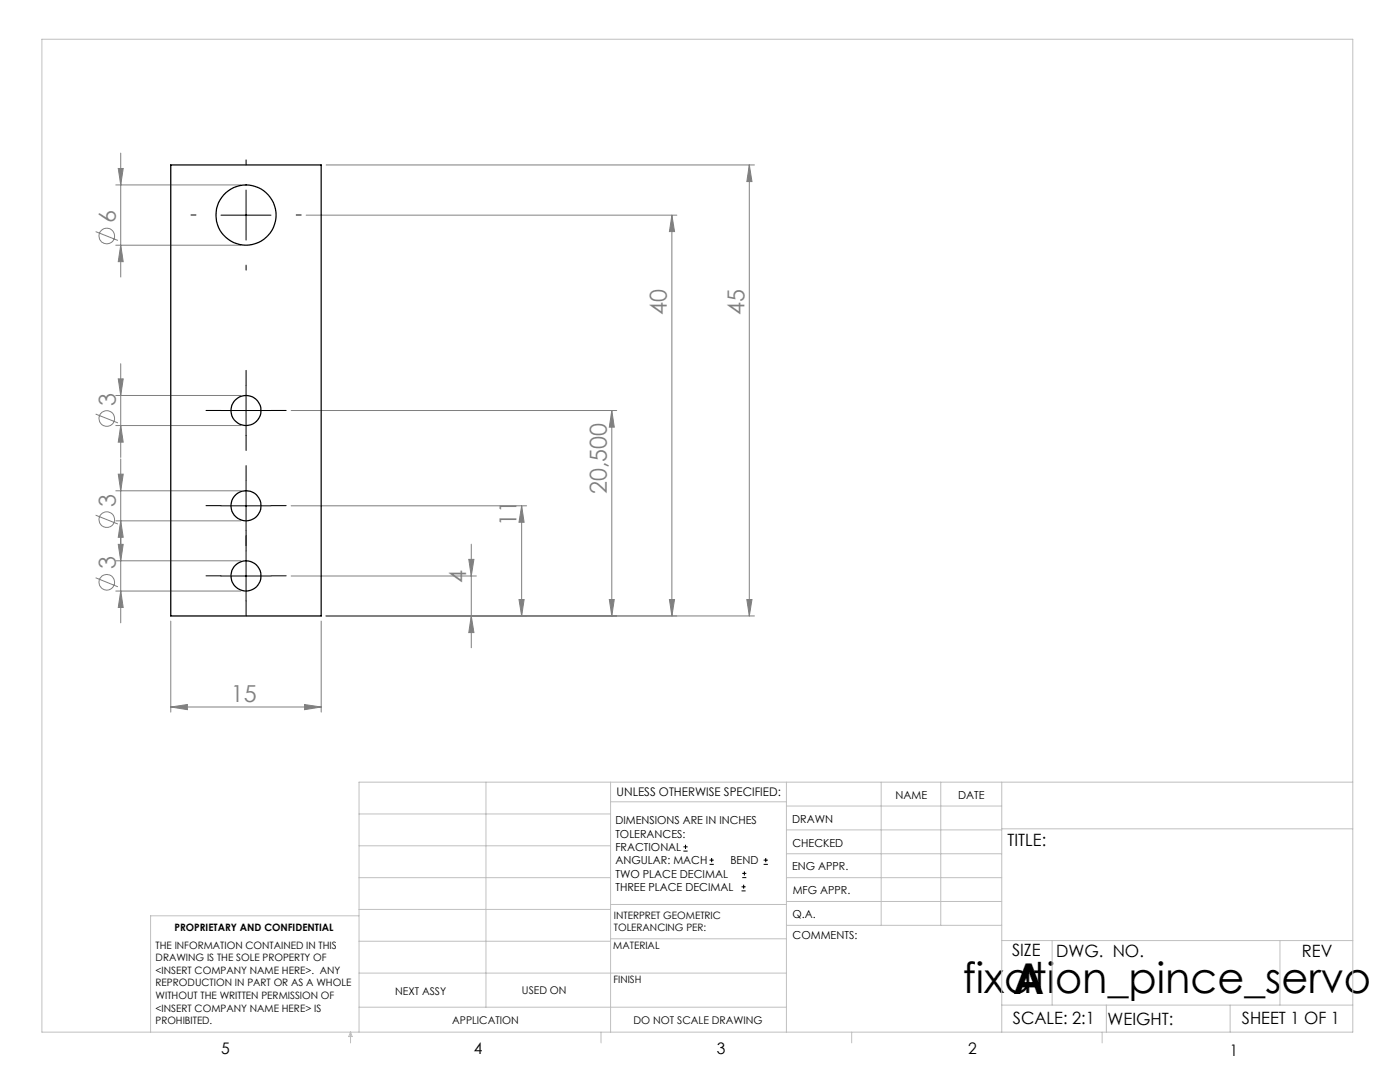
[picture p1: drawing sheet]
<svg xmlns="http://www.w3.org/2000/svg" width="279mm" height="216mm" viewBox="0 0 279 216" stroke-linecap="round" stroke-linejoin="round" font-family="sans-serif">
<g fill="none" stroke="#808080" stroke-width=".2">
<path d="M23.1 36.9h25M23.6 33.6h1l-.5 3.3zM24.1 30.6v24.7M65.1 32.9h85.5M149.5 32.9l.6 3.3h-1.1zM149.5 32.9v90M19.1 46.2l4.4 1.8M23.1 48.9h25M24.1 48.9l.5 3.3h-1zM61.1 42.9h74M134.1 42.9l.5 3.3h-1zM134.1 42.9v80"/>
<path d="M23.1 78.9h25M23.6 75.6h1l-.5 3.3zM24.1 72.6v18.7M19.1 82.6l4.4 1.8M23.1 84.9h25M23.1 97.9h25M23.6 94.6h1l-.5 3.3zM24.1 84.9l.5 3.3h-1zM24.1 91.6v32.7M58.1 81.9h65M122.1 81.9l.5 3.3h-1zM122.1 81.9v41"/>
<path d="M19.1 102.8l4.4 1.8M19.1 115.3l4.4 1.8M23.1 103.9h25M23.1 111.9h25M23.1 117.9h25M23.6 108.6h1l-.5 3.3zM24.1 103.9l.5 3.3h-1zM24.1 117.9l.5 3.3h-1zM58.1 114.9h37M58.1 100.9h47M93.6 111.6h1l-.5 3.3zM94.1 108.6v20.7"/>
<path d="M103.6 119.6h1l-.5 3.3zM104.1 100.9l.5 3.3h-1zM104.1 100.9v22M121.6 119.6h1l-.5 3.3zM133.6 119.6h1l-.5 3.3zM149 119.6h1.1l-.6 3.3zM34.1 123.9v18.2M64.1 123.9v18.2M65.1 122.9h85.5M94.1 122.9l.5 3.3h-1zM34.1 141.1l3.3-.5v1zM34.1 141.1h30"/>
<path d="M60.8 140.6l3.3 .5-3.3 .5z"/>
<circle cx="21.3" cy="47.1" r="1.56"/>
<circle cx="21.3" cy="83.5" r="1.56"/>
<circle cx="21.3" cy="116.2" r="1.56"/>
<circle cx="21.3" cy="103.7" r="1.56"/>
</g>
<g fill="none" stroke="#000" stroke-width=".2">
<path d="M49.1 37.9v10M44.1 42.9h10M49.1 76.9v10M44.1 81.9h10M49.1 95.9v10M44.1 114.9h10M44.1 100.9h10M49.1 109.9v10M136.4 169.8h.8M136.4 169h.8M136.8 168.6v.8M141.6 172.5h.9"/>
<path d="M141.6 171.6h.9M142 171.2v.8M148 177.8h.8M148 177h.8M148.1 175.1h.8M148.1 174.3h.8M148.4 176.5v.8M148.6 173.9v.8M152.4 172.5h.8M152.4 171.6h.8M152.8 171.2v.8"/>
</g>
<g fill="none" stroke="#000" stroke-width=".2" stroke-dasharray="30.5 1.3 1.3 1.3">
<path d="M49.1 32.9v-1M39.1 42.9h-1M49.1 52.9v1M59.1 42.9h1M49.1 76.9v-3M44.1 81.9h-3M49.1 95.9v-3M49.1 86.9v3M54.1 81.9h3M44.1 114.9h-3M44.1 100.9h-3M49.1 109.9v-3"/>
<path d="M49.1 119.9v3M49.1 105.9v3M54.1 114.9h3M54.1 100.9h3"/>
</g>
<g fill="none" stroke="#c0c0c0" stroke-width=".2">
<path d="M8.4 7.8h261.6v198.2h-261.6zM97 156.1v44.9M121.8 156.1v49.9M121.8 160h35.2M157 156.1v49.9M175.9 156.1v28.5M187.7 156.1v28.5M199.9 156.1v49.9M270 156.1h-198.4v49.9M71.6 175.1h50.2M71.6 168.8h50.2M71.6 162.4h50.2"/>
<path d="M157 170.4h42.9M157 165.6h42.9M157 160.8h42.9M157 175.1h42.9M157 179.9h42.9M199.9 165.4h70.1M71.6 194.2h85.4M71.6 187.8h50.2M71.6 181.5h50.2M71.6 182.7h-41.5v23.3M121.8 187.3h35.2M121.8 180.5h35.2"/>
<path d="M157 184.6h42.9M199.9 187.7h70.1M210 187.7v12.9M255.4 187.7v12.9M70 206v2.1M70 206l.3 .8h-.7zM71.6 201h85.4M119.9 206v2.1M170 206v2.1M199.9 200.6h70.1M220 206v2.1M220.8 200.6v5.4"/>
<path d="M245.5 200.6v5.4"/>
</g>
<g fill="#808080">
<path d="M34.1 141.1l3.3-.5v1zM60.8 140.6l3.3 .5-3.3 .5z"/>
<path d="M94.1 122.9l.5 3.3h-1zM93.6 111.6h1l-.5 3.3zM103.6 119.6h1l-.5 3.3zM104.1 100.9l.5 3.3h-1zM121.6 119.6h1l-.5 3.3zM122.1 81.9l.5 3.3h-1zM133.6 119.6h1l-.5 3.3zM134.1 42.9l.5 3.3h-1z"/>
<path d="M149.5 32.9l.6 3.3h-1.1zM149 119.6h1.1l-.6 3.3zM23.6 33.6h1l-.5 3.3zM24.1 48.9l.5 3.3h-1zM23.6 75.6h1l-.5 3.3zM24.1 84.9l.5 3.3h-1zM23.6 94.6h1l-.5 3.3zM24.1 103.9l.5 3.3h-1zM23.6 108.6h1l-.5 3.3zM24.1 117.9l.5 3.3h-1z"/>
</g>
<g fill="none" stroke="#000" stroke-width=".25">
<path d="M34.1 32.9h30v90h-30z"/>
<circle cx="49.1" cy="42.9" r="6"/>
<circle cx="49.1" cy="81.9" r="3"/>
<circle cx="49.1" cy="114.9" r="3"/>
<circle cx="49.1" cy="100.9" r="2.99"/>
</g>
<g font-size="8.5">
<text x="192.2" y="198.1">fixation_pince_servo</text>
<text x="202.2" y="198.3">A</text>
</g>
<g font-size="4.7" fill="#808080">
<text x="23.1" y="44.5" transform="rotate(-90 23.1 44.5)">6</text>
<text x="133.1" y="62.9" transform="rotate(-90 133.1 62.9)">40</text>
<text x="148.6" y="62.9" transform="rotate(-90 148.6 62.9)">45</text>
<text x="23.1" y="81" transform="rotate(-90 23.1 81)">3</text>
<text x="23.1" y="101.1" transform="rotate(-90 23.1 101.1)">3</text>
<text x="121.1" y="98.6" transform="rotate(-90 121.1 98.6)">20,500</text>
<text x="103.1" y="105" transform="rotate(-90 103.1 105)">11</text>
<text x="23.1" y="113.6" transform="rotate(-90 23.1 113.6)">3</text>
<text x="93.1" y="116.3" transform="rotate(-90 93.1 116.3)">4</text>
<text x="46.1" y="140.1">15</text>
</g>
<g font-size="3.4">
<text x="201.1" y="168.8">TITLE:</text>
<text x="202" y="190.8">SIZE</text>
<text x="210.8" y="190.9">DWG. NO.</text>
<text x="259.8" y="191">REV</text>
<text x="202.1" y="204.4">SCALE: 2:1</text>
<text x="221" y="204.5">WEIGHT:</text>
<text x="247.8" y="204.4">SHEET 1 OF 1</text>
</g>
<g font-size="3.2">
<text x="44.2" y="210.4">5</text>
<text x="94.6" y="210.3">4</text>
<text x="143.1" y="210.4">3</text>
<text x="193.2" y="210.3">2</text>
<text x="245.4" y="210.6">1</text>
</g>
<text font-size="2.4" x="123.1" y="158.9">UNLESS OTHERWISE SPECIFIED:</text>
<g font-size="2.2">
<text x="178.7" y="159.4">NAME</text>
<text x="191.2" y="159.4">DATE</text>
<text x="122.8" y="164.5">DIMENSIONS ARE IN INCHES</text>
<text x="122.8" y="167.1">TOLERANCES:</text>
<text x="158.1" y="164.2">DRAWN</text>
<text x="122.8" y="169.8">FRACTIONAL</text>
<text x="122.8" y="172.5">ANGULAR: MACH</text>
<text x="145.8" y="172.5">BEND</text>
<text x="158.1" y="173.7">ENG APPR.</text>
<text x="158.2" y="169.1">CHECKED</text>
<text x="122.8" y="175.1">TWO PLACE DECIMAL</text>
<text x="122.8" y="177.8">THREE PLACE DECIMAL</text>
<text x="158.2" y="178.4">MFG APPR.</text>
<text x="158.2" y="183.2">Q.A.</text>
<text x="158.2" y="187.4">COMMENTS:</text>
</g>
<g font-size="2.1">
<text x="78.8" y="198.5">NEXT ASSY</text>
<text x="104.2" y="198.4">USED ON</text>
<text x="90.2" y="204.3">APPLICATION</text>
<text x="126.4" y="204.3">DO NOT SCALE DRAWING</text>
</g>
<g font-size="2">
<text x="34.8" y="185.7">PROPRIETARY AND CONFIDENTIAL</text>
<text x="122.5" y="183.3">INTERPRET GEOMETRIC</text>
<text x="122.5" y="185.9">TOLERANCING PER:</text>
<text x="31.1" y="189.3">THE INFORMATION CONTAINED IN THIS</text>
<text x="31.1" y="191.8">DRAWING IS THE SOLE PROPERTY OF</text>
<text x="122.4" y="189.4">MATERIAL</text>
<text x="31.1" y="194.3">&lt;INSERT COMPANY NAME HERE&gt;. ANY</text>
<text x="31.1" y="196.8">REPRODUCTION IN PART OR AS A WHOLE</text>
<text x="122.4" y="196.2">FINISH</text>
<text x="31.1" y="199.4">WITHOUT THE WRITTEN PERMISSION OF</text>
<text x="31.1" y="201.9">&lt;INSERT COMPANY NAME HERE&gt; IS</text>
<text x="31.1" y="204.4">PROHIBITED.</text>
</g>
</svg>
